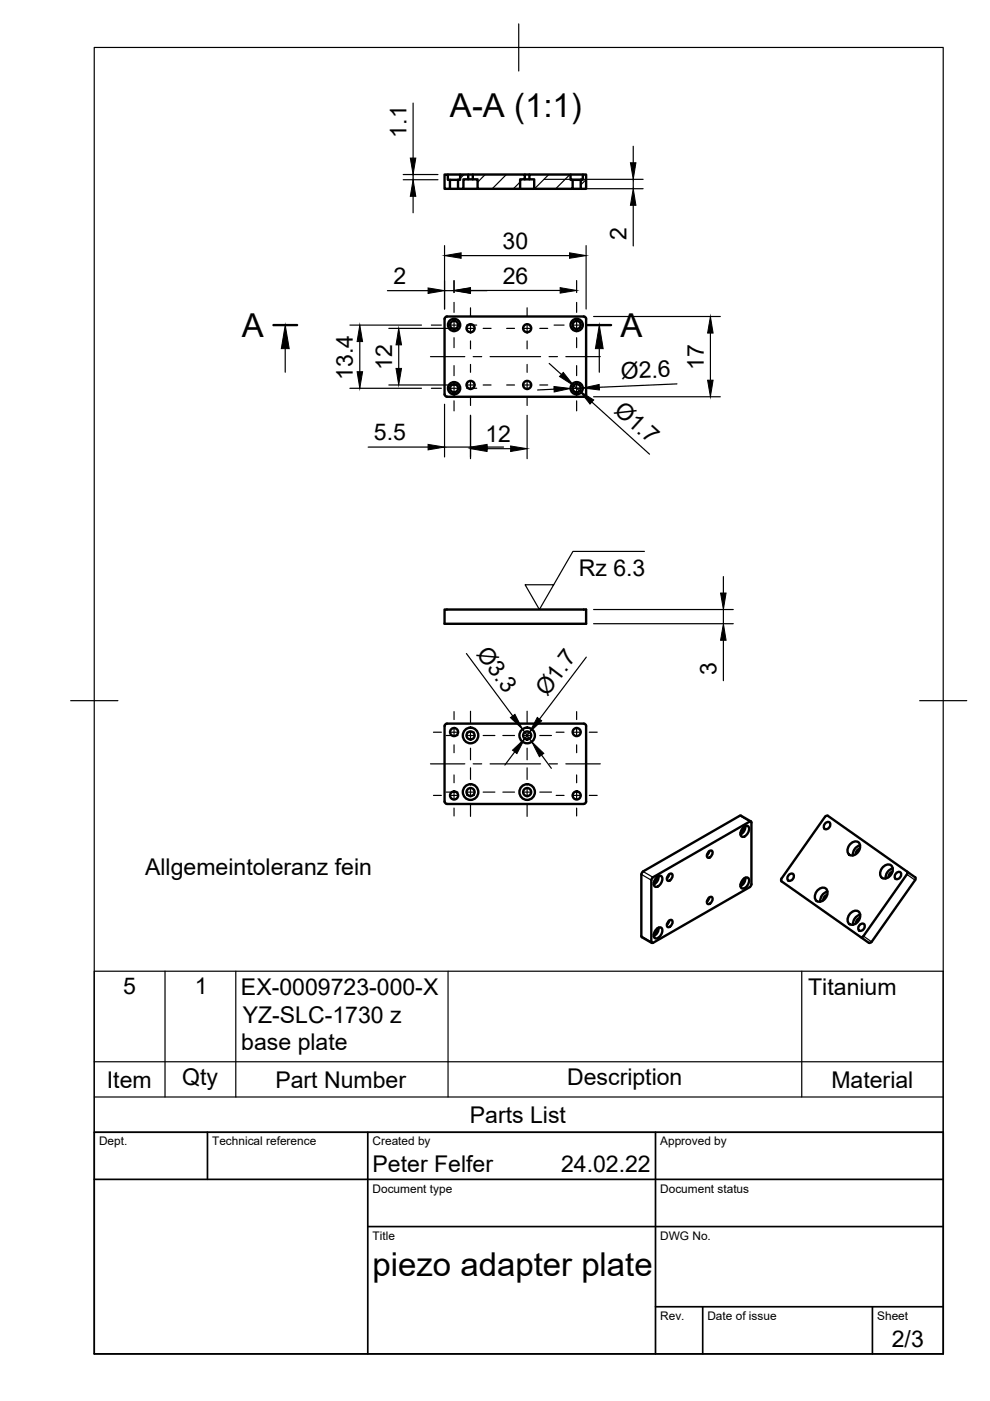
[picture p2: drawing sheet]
<svg xmlns="http://www.w3.org/2000/svg" width="210mm" height="297mm" viewBox="0 0 210 297" stroke-linecap="round" stroke-linejoin="round" font-family="sans-serif">
<!-- layer: Visible -->
<g fill="none" stroke="#000" stroke-width=".51">
<path d="M94.3 37h.7v1.1h.4v1.9h-1.1zM95 37h2.6M95.4 38.1h1.7M97.6 37h1.7v1h-1v2h-1.2v-1.9h.5zM99.3 37h.9M99.3 38h.9M100.2 37h11.1v1h-1v2h-9v-2h-1.1zM111.3 37h.9M111.3 38h.9M112.2 37h8.8v1.1h.4v1.9h-8.1v-2h-1.1zM121 37h2.6M121.4 38.1h1.7"/>
<path d="M123.6 37h.7v3h-1.2v-1.9h.5zM95.4 40h1.7M98.3 40h3M110.3 40h3M121.4 40h1.7M94.3 67.6v16M94.3 67.6v-.2l.5-.3h29l.2 .1 .3 .4M124.3 67.6v16l-.3 .4-29.2 .1-.5-.2v-.3M94.3 129.2h30v3.1h-30zM94.3 153.9v16.1M94.3 153.9v-.2l.5-.3h29l.2 .1 .3 .4v16.1l-.3 .4-29.2 .1-.5-.3v-.3M157.6 175.4a.67 .67 0 0 1 1.2-.1 1.6 1.6 0 0 1-1.5 2.1 1.47 1.47 0 0 1 .3-2z"/>
<path d="M157.7 175.3l-.1 .8-.6 .5M158 175.1a1.95 1.95 0 0 1-1 1.8M159.2 174.2l-2.1-1.3-.3 .1-20.5 11.8-.3 .6M175.1 174.5a.61 .61 0 0 1 .9 0 .61 .61 0 0 1-.2 .9 .64 .64 0 0 1-.9 .3 .64 .64 0 0 1 0-1zM180.4 178.8a1.11 1.11 0 0 1 1.6-.2 1.11 1.11 0 0 1 .2 1.5 1.63 1.63 0 0 1-2.1 1.1 1.63 1.63 0 0 1 .3-2.4zM182.3 179.9l-.6 .4-.2 .8M182.3 179.2a2.07 2.07 0 0 0-1.5 2.2M136 185.4v13.1M136 198.5l.1 .2M136.1 198.7l2.1 1.2M138.1 186.6v13.1M138.1 186.6l.4-.6 20.7-11.9 .1 .3v13.1l-.3 .6"/>
<path d="M139.2 186a.67 .67 0 0 1 1.2 0 1.6 1.6 0 0 1-1.5 2 1.47 1.47 0 0 1 .3-2zM139.2 197a.67 .67 0 0 1 1.2-.1 1.6 1.6 0 0 1-1.5 2 1.47 1.47 0 0 1 .3-1.9zM139.3 185.9l-.1 .8-.6 .5M139.3 196.9l-.1 .7-.6 .5M139.6 185.7a1.95 1.95 0 0 1-1 1.8M139.6 196.7a1.95 1.95 0 0 1-1 1.8M141.8 185.5l.6-.3a.99 .99 0 0 1-.8 1.5 .86 .86 0 0 1 .2-1.2zM141.8 195.3l.6-.2a.99 .99 0 0 1-.8 1.5 .86 .86 0 0 1 .2-1.3zM141.9 185.4l-.5 .8M141.9 195.2l-.5 .8M150.2 190.4l.7-.2a.99 .99 0 0 1-.8 1.5 .86 .86 0 0 1 .1-1.3zM150.2 180.6l.7-.2a.99 .99 0 0 1-.8 1.4 .86 .86 0 0 1 .1-1.2z"/>
<path d="M150.4 190.3l-.5 .8M150.4 180.5l-.5 .8M157.6 186.4a.67 .67 0 0 1 1.2-.1 1.6 1.6 0 0 1-1.5 2 1.47 1.47 0 0 1 .3-1.9zM157.7 186.3l-.1 .7-.6 .5M158 186.1a1.95 1.95 0 0 1-1 1.8M159 188.1l-20.5 11.8h-.2l-.2-.2M167.4 185.4a.61 .61 0 0 1 .9 0 .61 .61 0 0 1-.2 .9 .64 .64 0 0 1-1 .4 .64 .64 0 0 1 0-1.1zM173.5 188.6a1.11 1.11 0 0 1 1.6-.2 1.11 1.11 0 0 1 .2 1.5 1.63 1.63 0 0 1-2.1 1.1 1.63 1.63 0 0 1 .3-2.4zM175.4 189.7l-.6 .5-.2 .7M175.4 189a2.07 2.07 0 0 0-1.5 2.2M180.4 193.5a1.11 1.11 0 0 1 1.6-.3 1.11 1.11 0 0 1 .3 1.6 1.63 1.63 0 0 1-2.2 1.1 1.63 1.63 0 0 1 .3-2.4zM182.3 194.6l-.6 .5-.2 .7"/>
<path d="M182.4 193.9a2.07 2.07 0 0 0-1.5 2.2M182.4 196a.61 .61 0 0 1 .9 0 .61 .61 0 0 1-.1 .9 .64 .64 0 0 1-1 .4 .64 .64 0 0 1 0-1.1zM187.3 183.7a1.11 1.11 0 0 1 1.6-.3 1.11 1.11 0 0 1 .3 1.6 1.63 1.63 0 0 1-2.2 1.1 1.63 1.63 0 0 1 .3-2.4zM189.2 184.8l-.6 .4-.2 .7M189.3 184.1a2.07 2.07 0 0 0-1.5 2.1M190.1 185a.61 .61 0 0 1 .9 .1 .61 .61 0 0 1-.1 .9 .64 .64 0 0 1-1 .3 .64 .64 0 0 1 0-1zM192.3 185.4l-9.2 13.1-.6 .2M192.3 184.8v.6M194 186.6l-9.2 13.1-.6 .2M194 186l-18.7-13.1-.4 .3-9.2 13.1v.6l18.5 13M194 186v.6"/>
<circle cx="96.3" cy="68.9" r=".86"/>
<circle cx="96.3" cy="68.9" r="1.3"/>
<circle cx="99.8" cy="69.6" r=".86"/>
<circle cx="111.8" cy="69.6" r=".86"/>
<circle cx="122.3" cy="68.9" r=".86"/>
<circle cx="122.3" cy="68.9" r="1.3"/>
<circle cx="96.3" cy="82.3" r=".86"/>
<circle cx="96.3" cy="82.3" r="1.3"/>
<circle cx="99.8" cy="81.6" r=".86"/>
<circle cx="111.8" cy="81.6" r=".86"/>
<circle cx="122.3" cy="82.3" r=".86"/>
<circle cx="122.3" cy="82.3" r="1.3"/>
<circle cx="96.3" cy="155.2" r=".86"/>
<circle cx="99.8" cy="155.9" r="1.65"/>
<circle cx="99.8" cy="155.9" r=".86"/>
<circle cx="111.8" cy="155.9" r="1.65"/>
<circle cx="111.8" cy="155.9" r=".86"/>
<circle cx="122.3" cy="155.2" r=".86"/>
<circle cx="96.3" cy="168.7" r=".86"/>
<circle cx="99.8" cy="167.9" r="1.65"/>
<circle cx="99.8" cy="167.9" r=".86"/>
<circle cx="111.8" cy="167.9" r="1.65"/>
<circle cx="111.8" cy="167.9" r=".86"/>
<circle cx="122.3" cy="168.7" r=".86"/>
</g>
<!-- layer: Visible Narrow -->
<path d="M156.8 173l2.2 1.2M136 198.5l2.1 1.2M136 185.4l2.1 1.2M136.3 184.8l2.2 1.2M183.1 198.5l1.7 1.2M192.3 185.4l1.7 1.2" fill="none" stroke="#000" stroke-width=".25"/>
<!-- layer: Border -->
<path d="M20 10.1h180v276.9h-180zM110 5.1v10M15 148.6h10M195 148.6h10" fill="none" stroke="#000" stroke-width=".25"/>
<!-- layer: TitleBlock -->
<path d="M20 240.1h180v46.9h-180zM20 250h180M44 240.1v9.9M78 240.1v46.9M139 240.1v46.9M78 260.1h122M139 277.1h61M149 277.1v9.9M185 277.1v9.9" fill="none" stroke="#000" stroke-width=".36"/>
<!-- layer: Parts Lists -->
<path d="M20 205.9h180v34.2h-180zM35 205.9v26.7M50 205.9v26.7M95 205.9v26.7M170 205.9v26.7M20 232.6h180M20 225.1h180" fill="none" stroke="#000" stroke-width=".25"/>
<!-- layer: FD_Dimensions -->
<g fill="none" stroke="#000" stroke-width=".25">
<path d="M85.5 38.1h7.4M85.5 37h7.4M87.6 21.9v11.6M87.6 37v1.1M115.4 38h21M134.3 31v3.5M134.3 38v2M87.6 41.6v3.5M94.3 52.1v13.4M96.3 59.5v2.5M97.8 54.2h23M115.4 40h21"/>
<path d="M122.3 59.5v2.5M124.3 52.1v13.4M134.3 43.5v8.6M74.2 68.9h15.2M76.3 72.4v6.4M82.1 61.6h8.7M82.4 69.6h14.4M84.5 73.1v5M94.3 61.6h2M99.8 61.6h3.5M99.8 61.6h19M116.4 77.1l2.6 2.3"/>
<path d="M125.9 67.1h26.8M150.6 70.6v10M74.2 82.3h15.2M78.1 94.8h12.7M82.4 81.6h14.4M94.3 85.7v11.2M94.3 94.8h5.5M99.8 88.1v9.1M103.3 94.8h3.5M103.3 95.1h5M111.8 88.1v9.1M117.5 82.5l-3.5 .2"/>
<path d="M121.6 81.8l1.3 1.1M123.6 82.3l-2.6 .1M125.5 85.2l12.2 11.1M125.9 84.1h26.8M143.5 81.4l-16.4 .7M98.9 138.6l9.8 13.2M124.3 139.3l-9.9 13.2M125.9 129.2h29.6M125.9 132.2h29.6M153.4 122.2v3.5M153.4 129.2v3M153.4 135.7v8.6"/>
<path d="M109.1 159.4l-2.1 2.8M110.8 154.6l2 2.7M112.3 155.3l-1 1.3M114.8 160.1l2.1 2.8"/>
</g>
<g fill="#000" stroke="#000" stroke-width=".21">
<path d="M87 33.5h1.2l-.6 3.5zM133.7 34.5h1.1l-.5 3.5zM87.6 38.1l.6 3.5h-1.2zM94.3 54.2l3.5-.6v1.2zM120.8 53.6l3.5 .6-3.5 .6zM134.3 40l.5 3.5h-1.1zM75.7 78.8h1.2l-.6 3.5zM76.3 68.9l.6 3.5h-1.2zM84.5 69.6l.6 3.5h-1.1zM84 78.1h1.1l-.6 3.5zM90.8 61.1l3.5 .5-3.5 .6zM96.3 61.6l3.5-.5v1.1z"/>
<path d="M96.3 61.6l3.5-.6v1.2zM118.8 61l3.5 .6-3.5 .6zM119.4 79l2.2 2.8-3-2zM150.6 67.1l.6 3.5h-1.2zM90.8 94.2l3.5 .6-3.5 .6zM99.8 94.8l3.5-.6v1.2zM99.8 95.1l3.5-.5v1.1zM108.3 94.6l3.5 .5-3.5 .6zM117.5 81.9l3.5 .5-3.5 .7zM122.9 82.9l3 1.9-.8 .9zM123.6 82.3l3.4-.8 .1 1.2zM150 80.6h1.2l-.6 3.5z"/>
<path d="M152.8 125.7h1.1l-.5 3.5zM153.4 132.2l.5 3.5h-1.1zM108.7 159.1l2.6-2.5-1.7 3.2zM108.2 152.2l1-.7 1.6 3.1zM113.9 152.1l1 .7-2.6 2.5zM112.8 157.3l2.5 2.4-.9 .7z"/>
</g>
<!-- layer: Smart Centers -->
<g fill="none" stroke="#000" stroke-width=".25">
<path d="M91.3 75.6h7.3M91.5 68.9h2.1M95.4 68.9h1.8M95.4 69.6h1.7M96.3 64.1v2.1M96.3 68v1.8M96.3 71.6v2.1M96.3 77.5v2.1M98.9 69.6h1.8M99 68.9h2.1M99.8 65.3v1.6M99.8 68.7v1.8"/>
<path d="M99.8 72.3v1.7M99.8 77.3v1.6M100.3 75.6h1.8M102.4 69.6h1.7M103.9 75.6h10.7M107.4 69.6h1.7M110.9 69.6h1.7M111.8 65.3v1.6M111.8 68.7v1.8M111.8 72.3v1.7M111.8 77.3v1.6M114.4 69.6h1.7"/>
<path d="M116.4 75.6h1.8M117.5 68.9h2.1M120 75.6h7.3M121.4 68.9h1.7M122.3 64.1v2.1M122.3 68v1.8M122.3 71.6v2.1M122.3 77.5v2.1M124.9 68.9h2.2M91.5 82.3h2.1M95.4 82.3h1.8M95.4 81.6h1.7"/>
<path d="M96.3 81.4v1.8M96.3 85v2.1M98.9 81.6h1.8M99 82.3h2.1M99.8 80.7v1.8M99.8 84.3v1.7M102.4 81.6h1.7M107.4 81.6h1.7M110.9 81.6h1.7M111.8 80.7v1.8M111.8 84.3v1.7M114.4 81.6h1.7"/>
<path d="M117.5 82.3h2.1M121.4 82.3h1.7M122.3 81.4v1.8M122.3 85v2.1M124.9 82.3h2.2M91.9 155.2h1.7M94.6 155.9h2.5M95.4 155.2h1.8M96.3 150.9v1.7M96.3 154.4v1.7M96.3 157.9v1.7M98.9 155.9h1.8"/>
<path d="M99 155.2h1.6M99.8 150.8v2.5M99.8 155.1v1.7M99.8 158.6v2.5M102.4 155.9h2.5M106.6 155.9h2.5M110.9 155.9h1.7M111.8 150.8v2.5M111.8 155.1v1.7M111.8 158.6v2.5M114.4 155.9h2.5M117.9 155.2h1.7"/>
<path d="M121.4 155.2h1.7M122.3 150.9v1.7M122.3 154.4v1.7M122.3 157.9v1.7M124.9 155.2h1.7M91.3 162h7.3M91.9 168.6h1.7M94.6 167.9h2.5M95.4 168.6h1.8M96.3 164.3v1.7M96.3 167.8v1.7M96.3 171.3v1.7"/>
<path d="M98.9 167.9h1.8M99 168.6h1.6M99.8 162.8v2.5M99.8 167.1v1.7M99.8 170.6v2.5M100.3 162h1.8M102.4 167.9h2.5M103.9 162h10.7M106.6 167.9h2.5M110.9 167.9h1.7M111.8 162.8v2.5M111.8 167.1v1.7"/>
<path d="M111.8 170.6v2.5M114.4 167.9h2.5M116.4 162h1.8M117.9 168.6h1.7M120 162h7.3M121.4 168.6h1.7M122.3 164.3v1.7M122.3 167.8v1.7M122.3 171.3v1.7M124.9 168.6h1.7"/>
</g>
<!-- layer: Hatching -->
<path d="M95.4 40h.1M97.3 38.1l-.2 .2M98.4 37l-.8 .8M102.9 37l-1.6 1.6M107.4 37l-3 3M110.3 38.6l-1.4 1.4M111.3 37.6l-.5 .4M116.4 37l-3.1 3M120.8 37l-3 3M124.3 38.1l-1.2 1.1" fill="none" stroke="#000" stroke-width=".25"/>
<!-- layer: Section Lines -->
<path d="M58 68.9h5M124.6 68.9h5" fill="none" stroke="#000" stroke-width=".51"/>
<path d="M60.5 73.9v5M127.1 73.9v5" fill="none" stroke="#000" stroke-width=".25"/>
<path d="M60.5 68.9l.8 5h-1.7zM127.1 68.9l.8 5h-1.7z" fill="#000" stroke="#000" stroke-width=".21"/>
<path d="M136.6 116.9h-15.1l-7.1 12.3-3.1-5.2h6.1" fill="none" stroke="#000" stroke-width=".25"/>
<g font-size="7">
<text x="95.4" y="24.8">A-A (1:1)</text>
<text x="51.3" y="71.4">A</text>
<text x="131.6" y="71.4">A</text>
<text x="79" y="270.6">piezo adapter plate</text>
</g>
<g font-size="4.9">
<text x="86.2" y="29.2" transform="rotate(-90 86.2 29.2)">1.1</text>
<text x="106.6" y="52.7">30</text>
<text x="132.9" y="50.9" transform="rotate(-90 132.9 50.9)">2</text>
<text x="83.4" y="60.2">2</text>
<text x="106.6" y="60.1">26</text>
<text x="74.8" y="80.5" transform="rotate(-90 74.8 80.5)">13.4</text>
<text x="83.1" y="78.5" transform="rotate(-90 83.1 78.5)">12</text>
<text x="131.7" y="80.4" transform="rotate(-3 131.7 80.4)">Ø2.6</text>
<text x="149.2" y="78.5" transform="rotate(-90 149.2 78.5)">17</text>
<text x="130" y="87.3" transform="rotate(42 130 87.3)">Ø1.7</text>
<text x="79.3" y="93.3">5.5</text>
<text x="102.9" y="93.7">12</text>
<text x="122.7" y="122.2">Rz 6.3</text>
<text x="100.9" y="138.6" transform="rotate(54 100.9 138.6)">Ø3.3</text>
<text x="151.9" y="143.1" transform="rotate(-90 151.9 143.1)">3</text>
<text x="116" y="147.8" transform="rotate(-53 116 147.8)">Ø1.7</text>
<text x="30.8" y="185.6">Allgemeintoleranz fein</text>
<text x="26.1" y="210.8">5</text>
<text x="41.3" y="210.8">1</text>
<text x="51.1" y="210.9">EX-0009723-000-X</text>
<text x="171.4" y="210.9">Titanium</text>
<text x="51.5" y="216.8">YZ-SLC-1730 z</text>
<text x="51.2" y="222.6">base plate</text>
<text x="22.7" y="230.6">Item</text>
<text x="38.6" y="230.1">Qty</text>
<text x="58.4" y="230.6">Part Number</text>
<text x="120.2" y="230.1">Description</text>
<text x="176.3" y="230.6">Material</text>
<text x="99.6" y="238">Parts List</text>
<text x="79" y="248.5">Peter Felfer</text>
<text x="119" y="248.5">24.02.22</text>
<text x="189.1" y="285.7">2/3</text>
</g>
<g font-size="2.5">
<text x="21" y="242.9">Dept.</text>
<text x="45" y="242.9">Technical reference</text>
<text x="79" y="242.9">Created by</text>
<text x="140" y="242.9">Approved by</text>
<text x="79" y="252.8">Document type</text>
<text x="140" y="252.8">Document status</text>
<text x="79" y="262.9">Title</text>
<text x="140" y="262.9">DWG No.</text>
<text x="140" y="279.9">Rev.</text>
<text x="150" y="279.9">Date of issue</text>
<text x="186" y="279.9">Sheet</text>
</g>
</svg>
